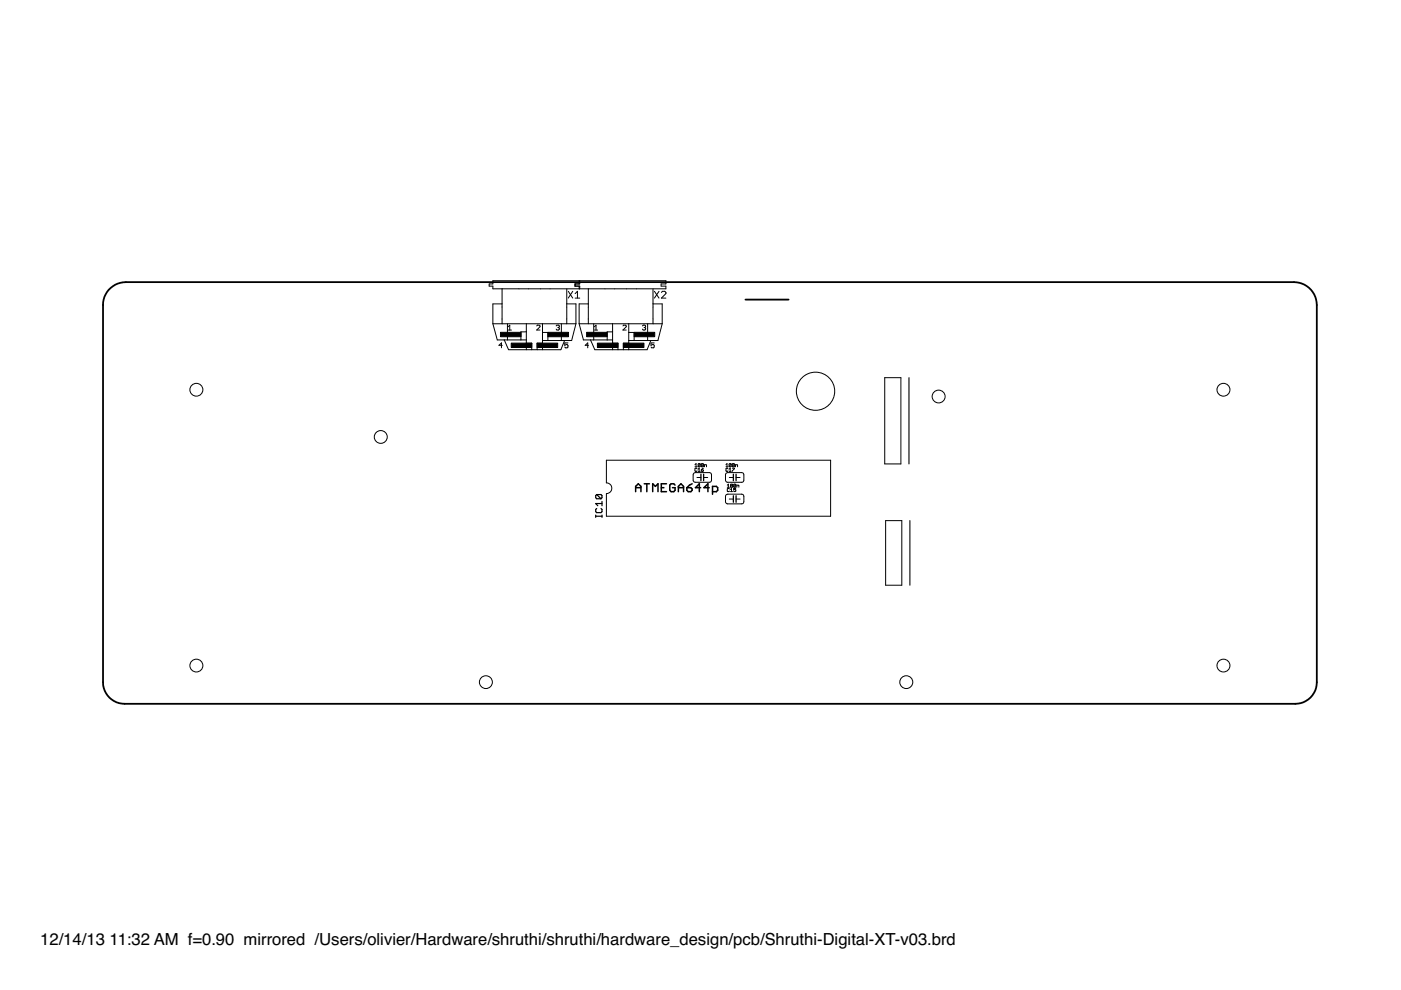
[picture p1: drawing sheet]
<svg xmlns="http://www.w3.org/2000/svg" width="297mm" height="210mm" viewBox="0 0 297 210" stroke-linecap="round" stroke-linejoin="round" font-family="sans-serif">
<g fill="#000" stroke="#000" stroke-width=".21">
<path d="M104.5 59.5v.7zM122.8 59.5v.7zM104.5 59.5h18.4zM122.9 59.5v.7zM122.8 59.5h18.4zM141.2 59.5v.7zM103.7 60.2h.8zM103.7 60.2v.5zM103.7 60.7h.8zM104.5 64.4h1.9zM104.5 64.4v4.2zM104.5 60.7v.5z"/>
<path d="M104.5 61.2h1.9zM104.5 68.6h1.9zM104.5 68.6l.9 3.5zM105.4 72.1h1.5zM105.8 73.2h.7zM106.3 72.7v1zM105.8 73.2l.5-.5zM106.4 61.2v3.2zM106.4 68.6h5.2zM106.4 64.4v.7zM106.4 67.6v1zM106.4 65.1v2.5z"/>
<path d="M106.9 72.1h.7zM107.6 72.1h2.8zM107.6 68.6v3.5zM108.1 68.9l-.4 .4zM107.7 70h.7zM106.9 72.1l.9 2zM107.8 74.1h3.8zM108.1 68.9v1.1zM106.4 61.2h3.6zM110 61.2h2.1zM110.4 70.4v1.7zM110.4 72.1h1.2z"/>
<path d="M111.6 70.4v1.7zM111.6 74.1h1.1zM111.6 72.8v1.3zM111.6 68.6h3.4zM110.4 70.4h1.2zM111.6 68.6v1.8zM111.6 72.8h1.1zM111.6 72.1v.7zM112.7 72.8v1.3zM112.7 74.1h1.2zM113.8 70l.7-.7zM113.9 72.8v1.3z"/>
<path d="M113.9 74.1h1.1zM114 68.9l-.2 .2zM114 68.9h.3zM113.8 70h.7zM114.5 69.1v.2zM114.3 68.9l.2 .2zM112.1 61.2h2.5zM114.6 61.2h2zM115 72.8v1.3zM115 72.2h1.2zM115 70.5v1.7zM115 68.6h5.2z"/>
<path d="M115 70.5h1.2zM115 68.6v1.9zM113.9 72.8h1.1zM115 72.2v.6zM115 74.1h3.9zM116.2 70.5v1.7zM116.2 72.2h2.8zM117.9 69.1l.2-.2zM118.1 68.9h.3zM117.9 69.8l.2 .2zM118.4 68.9l.2 .2zM118.3 69.4h.1z"/>
<path d="M118.4 69.4l.2 .2zM118.1 70h.3zM118.6 69.1v.2zM118.6 69.3l-.2 .1zM118.6 69.6v.2zM118.6 69.8l-.2 .2zM119 68.6v3.6zM119 72.2h.7zM119.7 72.2l-.8 1.9zM119.7 72.7v.5zM119.7 73.2l.4-.2zM119.7 73.6l.2 .1z"/>
<path d="M116.6 61.2h3.5zM120.1 73h.1zM120.2 61.2h2.7zM120.2 61.2v3.2zM120.2 68.6h1.9zM120.2 64.4v.7zM120.2 67.6v1zM120.2 65.1v2.5zM120.2 73l.2 .2zM119.9 73.7h.3zM119.7 72.7h.7zM120.4 73.2v.4z"/>
<path d="M120.4 73.6l-.2 .1zM120.5 61.8l.9 1.4zM122.1 68.6l-.9 3.6zM119.7 72.2h1.5zM121.4 61.8l-.9 1.4zM121.9 60.2h1zM121.9 60.2v.5zM121.9 62.3l.5-.5zM121.9 63.2h1zM122 60.2h.8zM122 60.2v.5zM122 60.7h.8z"/>
<path d="M120.2 64.4h1.9zM122.1 64.4v4.2zM122.4 61.8v1.4zM122.8 64.4h1.9zM122.8 64.4v4.2zM122.8 60.7v.5zM122.8 61.2h1.9zM122.8 68.6h1.9zM121.9 60.7h1zM122.9 60.7v.5zM122.8 68.6l.9 3.5zM123.7 72.1h1.5z"/>
<path d="M124.1 73.2h.7zM124.6 72.7v1zM124.1 73.2l.5-.5zM124.7 61.2v3.2zM124.7 68.6h5.2zM124.7 64.4v.7zM124.7 67.6v1zM124.7 65.1v2.5zM125.2 72.1h.7zM125.9 72.1h2.8zM125.9 68.6v3.5zM126 69.3l.4-.4z"/>
<path d="M126 70h.7zM125.2 72.1l.9 2zM126.1 74.1h3.8zM126.4 68.9v1.1zM124.7 61.2h3.6zM128.3 61.2h2zM128.7 70.4v1.7zM128.7 72.1h1.2zM129.9 70.4v1.7zM129.9 74.1h1.1zM129.9 72.8v1.3zM129.9 68.6h3.4z"/>
<path d="M128.7 70.4h1.2zM129.9 68.6v1.8zM129.9 72.8h1.1zM129.9 72.1v.7zM131 72.8v1.3zM131 74.1h1.2zM132.1 70l.7-.7zM132.2 72.8v1.3zM132.2 74.1h1.1zM132.2 68.9l-.1 .2zM132.2 68.9h.4zM132.1 70h.7z"/>
<path d="M132.8 69.1v.2zM132.6 68.9l.2 .2zM130.3 61.2h2.5zM132.8 61.2h2.1zM133.3 72.8v1.3zM133.3 72.2h1.2zM133.3 70.5v1.7zM133.3 68.6h5.2zM133.3 70.5h1.2zM133.3 68.6v1.9zM132.2 72.8h1.1zM133.3 72.2v.6z"/>
<path d="M133.3 74.1h3.9zM134.5 70.5v1.7zM134.5 72.2h2.8zM136.2 69.1l.2-.2zM136.4 68.9h.3zM136.2 69.8l.2 .2zM136.7 68.9l.2 .2zM136.5 69.4h.2zM136.7 69.4l.2 .2zM136.4 70h.3zM136.9 69.1v.2zM136.9 69.3l-.2 .1z"/>
<path d="M136.9 69.6v.2zM136.9 69.8l-.2 .2zM137.3 68.6v3.6zM137.3 72.2h.7zM138 72.2l-.8 1.9zM138 72.7v.5zM138 73.2l.4-.2zM138 73.6l.2 .1zM134.9 61.2h3.4zM138.4 73h.1zM138.5 61.2h2.7zM138.5 61.2v3.2z"/>
<path d="M138.5 68.6h1.9zM138.5 64.4v.7zM138.5 67.6v1zM138.5 65.1v2.5zM138.5 73l.2 .2zM138.2 73.7h.3zM138 72.7h.7zM138.7 73.2v.4zM138.5 73.7l.2-.1zM138.7 61.8l1 1.4zM140.4 68.6l-.9 3.6zM138 72.2h1.5z"/>
<path d="M139.7 61.8l-1 1.4zM140.2 60.2h1zM140.2 60.2v.5zM140.2 63.2l1-.9zM138.5 64.4h1.9zM140.4 64.4v4.2zM140.5 61.8l-.3 .2zM140.5 61.8h.4zM140.2 60.7h1zM141.2 60.7v.5zM140.2 63.2h1zM141.2 62v.3z"/>
<path d="M140.9 61.8l.3 .2zM128.6 97.6v4.8zM128.6 97.6h47.5zM147.3 99.4v.4zM147.3 99.8l.1 .1zM147.3 98.5l.3-.2zM147.3 99h.5zM147.4 99.3l-.1 .1zM147.4 99.9h.3zM147.6 98.3v.7zM147.4 99.3h.3zM147.8 99.8l-.1 .1z"/>
<path d="M147.7 99.3l.1 .1zM148.2 99.3l-.2 .2zM148 99.9h.5zM148 98.4v.5zM148.1 98.3l-.1 .1zM148 98.9l.5-.5zM148.1 98.3h.3zM148 98.9l.1 .1zM148.2 99.3v.6zM148.4 98.3l.1 .1zM148.1 99h.3zM148.5 98.4v.5z"/>
<path d="M148.5 98.9l-.1 .1zM148.7 99.6v.2zM148.7 99.8l.1 .1zM148.7 98.4v.5zM148.8 98.3l-.1 .1zM148.7 98.9l.4-.5zM148.8 99.9h.2zM148.8 98.3h.2zM148.7 98.9l.1 .1zM148.9 99.4l-.2 .2zM149 99.9l.1-.1zM148.7 99.6h.3z"/>
<path d="M149 98.3l.1 .1zM148.8 99h.2zM148.9 99.4l.2-.1zM149 99.6l.1 .1zM149.1 98.4v.5zM149 99l.1-.1zM149.4 98.5v.5zM149.4 98.5h.3zM149.7 98.5l.1 .1zM149.8 98.6v.4zM153.9 99.4v.4zM153.9 99.8l.1 .1z"/>
<path d="M154.1 98.3l-.2 .2zM153.9 99h.4zM154 99.3l-.1 .1zM154 99.9h.2zM154.1 98.3v.7zM154 99.3h.2zM154.3 99.8l-.1 .1zM154.2 99.3l.1 .1zM154.6 99.5l.2-.2zM154.6 99.9h.4zM154.6 98.4v.5zM154.6 98.4l.1-.1z"/>
<path d="M154.6 98.9l.4-.5zM154.7 98.3h.2zM154.6 98.9l.1 .1zM154.8 99.3v.6zM154.9 98.3l.1 .1zM154.7 99h.2zM155 98.4v.5zM155 98.9l-.1 .1zM155.3 99.3h.4zM155.3 99.8v.1zM155.3 98.4v.5zM155.4 98.3l-.1 .1z"/>
<path d="M155.3 98.9l.4-.5zM155.4 98.3h.2zM155.3 98.9l.1 .1zM155.6 98.3l.1 .1zM155.4 99h.2zM155.7 99.3v.1zM155.3 99.8l.4-.4zM155.7 98.4v.5zM155.7 98.9l-.1 .1zM155.9 98.5v.5zM155.9 98.5h.4zM156.3 98.5l.1 .1z"/>
<path d="M156.4 98.6v.4zM187.6 80.1v18.3zM187.6 98.4h3.4zM187.6 80.1h3.4zM191 80.1v18.3zM128.6 104.7v4.8zM128.6 109.5h47.5zM147 100.7v1.1zM147.4 102.3h3zM147.4 100.2h3zM147.8 101.2h.8zM149.2 101.2h.9z"/>
<path d="M150.9 100.7v1.1zM153.8 100.7v1.1zM153.8 105.2v1.2zM154.2 103.7v.4zM154.2 104.1l.1 .1zM154.2 102.9l.2-.2zM154.2 103.3h.4zM154.3 103.6l-.1 .1zM154.3 104.2h.2zM154.4 102.7v.6zM154.3 103.6h.2zM154.5 104.2l.1-.1z"/>
<path d="M154.6 101.2h.9zM154.6 105.8h.9zM154.5 103.6l.1 .1zM154.9 103.8l.2-.2zM154.9 104.2h.4zM154.9 102.8v.4zM154.9 102.8l.1-.1zM154.9 103.2l.4-.4zM155 102.7h.2zM154.9 103.2l.1 .1zM155.1 103.6v.6zM155.2 102.7l.1 .1z"/>
<path d="M155 103.3h.2zM155.3 102.8v.4zM155.3 103.2l-.1 .1zM155.6 103.6v.3zM155.6 103.9l.2-.1zM155.6 102.8v.4zM155.7 102.7l-.1 .1zM155.6 103.2l.4-.4zM155.6 104.1l.1 .1zM155.7 102.7h.2zM155.6 103.2l.1 .1zM155.9 103.8l.1 .1z"/>
<path d="M155.7 104.2h.2zM155.9 102.7l.1 .1zM155.7 103.3h.2zM155.6 103.6h.4zM156 103.9v.2zM155.9 104.2l.1-.1zM156 102.8v.4zM155.9 103.3l.1-.1zM156.2 102.9v.4zM156.2 102.9h.3zM156.5 102.9l.2 .1zM156.7 103v.3z"/>
<path d="M156.1 101.2h.8zM156.1 105.8h.8zM154.3 100.2h2.9zM154.3 102.3h2.9zM154.3 104.8h2.9zM154.3 106.8h2.9zM157.7 100.7v1.1zM157.7 105.2v1.2zM176.1 97.6v11.9zM187.8 110.4h3.4zM191.2 110.4v13.7zM187.8 110.4v13.7z"/>
<path d="M187.8 124.1h3.4z"/>
</g>
<path d="M192.7 80.1v18.3zM192.9 110.4v13.7z" fill="#000" stroke="#000" stroke-width=".23"/>
<g fill="none" stroke="#000" stroke-width=".21">
<path d="M128.6 102.4a1.14 1.14 0 0 1 1.1 1.1 1.14 1.14 0 0 1-1.1 1.2M147 101.8l.1 .3 .3 .2M147.4 100.2l-.3 .1-.1 .4M150.4 100.2l.3 .1 .2 .4M150.9 101.8l-.2 .3-.3 .2M153.8 101.8l.2 .3 .3 .2M153.8 106.4l.2 .3 .3 .1M154.3 100.2l-.3 .1-.2 .4M154.3 104.8l-.3 .1-.2 .3M157.2 100.2l.4 .1 .1 .4M157.2 104.8l.4 .1 .1 .3M157.7 101.8l-.1 .3-.4 .2"/>
<path d="M157.7 106.4l-.1 .3-.4 .1"/>
<circle cx="41.6" cy="82.6" r="1.37"/>
<circle cx="80.7" cy="92.6" r="1.37"/>
<circle cx="172.9" cy="82.9" r="4.1"/>
<circle cx="199" cy="84.1" r="1.37"/>
<circle cx="259.4" cy="82.6" r="1.37"/>
<circle cx="41.6" cy="141.1" r="1.37"/>
<circle cx="103" cy="144.6" r="1.37"/>
<circle cx="192.2" cy="144.6" r="1.37"/>
<circle cx="259.4" cy="141.1" r="1.37"/>
</g>
<path d="M148.6 100.5v1.4zM149.2 100.5v1.4zM155.5 100.5v1.4zM155.5 105.1v1.4zM156.1 100.5v1.4zM156.1 105.1v1.4z" fill="#000" stroke="#000" stroke-width=".28"/>
<path d="M106.1 70.5h4.4v.9h-4.4zM108.4 72.7h4.4v1h-4.4zM113.9 72.7h4.3v1h-4.3zM116.2 70.5h4.3v.9h-4.3zM124.4 70.5h4.3v.9h-4.3zM126.7 72.7h4.3v1h-4.3zM132.2 72.7h4.3v1h-4.3zM134.5 70.5h4.3v.9h-4.3z" fill="#000" stroke="#000" stroke-width=".21"/>
<path d="M26.7 59.8h247.6zM158.1 63.5h9.1zM279.2 64.7v80zM21.8 64.7v80zM26.4 149.2h248.2z" fill="#000" stroke="#000" stroke-width=".38"/>
<g fill="#000" stroke="#000" stroke-width=".25">
<path d="M126.3 109.2v.5zM126.3 108v.5zM126.3 108.5l.2 .2zM126.3 106.8h1.3zM126.3 105.1v.4zM126.3 105.1l.2-.2zM126.5 107.8l-.2 .2zM126.5 108.7h.9zM126.3 105.5l.2 .2zM126.5 104.9h.9zM126.3 106.8l.4 .4zM127.4 108.7l.2-.2z"/>
<path d="M126.5 105.7h.9zM127.4 104.9l.2 .2zM126.5 104.9l.9 .8zM127.6 109.2v.5zM126.3 109.5h1.3zM127.6 108v.5zM127.4 107.8l.2 .2zM127.6 106.3v.9zM127.6 105.1v.4zM127.6 105.5l-.2 .2z"/>
</g>
<g fill="#000" stroke="#000" stroke-width=".32">
<path d="M134.8 103.1v1.1zM134.8 103.1l.5-.5zM134.8 103.4h1.1zM135.3 102.6l.6 .5zM135.9 103.1v1.1zM136.6 102.6h1.1zM137.1 102.6v1.6zM138.4 102.6v1.6zM138.4 102.6l.6 .5zM139 103.1l.5-.5zM139.5 102.6v1.6zM140.2 102.6v1.6z"/>
<path d="M140.2 104.2h1.1zM140.2 103.4h.6zM140.2 102.6h1.1zM142 102.8v1.1zM142 103.9l.3 .3zM142.3 102.6l-.3 .2zM142.3 104.2h.6zM142.3 102.6h.6zM143.1 103.9l-.2 .3zM142.9 102.6l.2 .2zM143.1 103.4v.5zM142.6 103.4h.5z"/>
<path d="M143.8 103.1v1.1zM144.4 102.6l-.6 .5zM143.8 103.4h1.1zM144.4 102.6l.5 .5zM144.9 103.1v1.1zM145.6 103.4v.5zM145.6 103.9l.3 .3zM145.9 104.2h.6zM145.6 103.4l.6-.6zM146.7 103.9l-.2 .3zM145.6 103.4h.9zM146.2 102.8l.5-.2z"/>
<path d="M146.7 103.7v.2zM146.5 103.4l.2 .3zM147.4 103.4h1.1zM148.3 102.6v1.6zM148.3 102.6l-.9 .8zM149.2 103.4h1.2zM150.1 102.6v1.6zM149.2 103.4l.9-.8zM151.1 103.1v1.7zM151.1 103.1h.8zM151.9 103.1l.3 .3zM151.1 104.2h.8z"/>
<path d="M152.2 103.4v.5zM152.2 103.9l-.3 .3z"/>
</g>
<path d="M26.7 59.8a4.9 4.9 0 0 0-4.9 4.9M274.3 59.8a4.9 4.9 0 0 1 4.9 4.9M21.8 144.7a4.6 4.6 0 0 0 4.6 4.5M279.2 144.7a4.6 4.6 0 0 1-4.6 4.5" fill="none" stroke="#000" stroke-width=".38"/>
<g font-size="3.5">
<text x="8.5" y="200.4">12/14/13</text>
<text x="23.2" y="200.4">11:32 AM f=0.90 mirrored /Users/olivier/Hardware/shruthi/shruthi/hardware_design/pcb/Shruthi-Digital-XT-v03.brd</text>
</g>
</svg>
